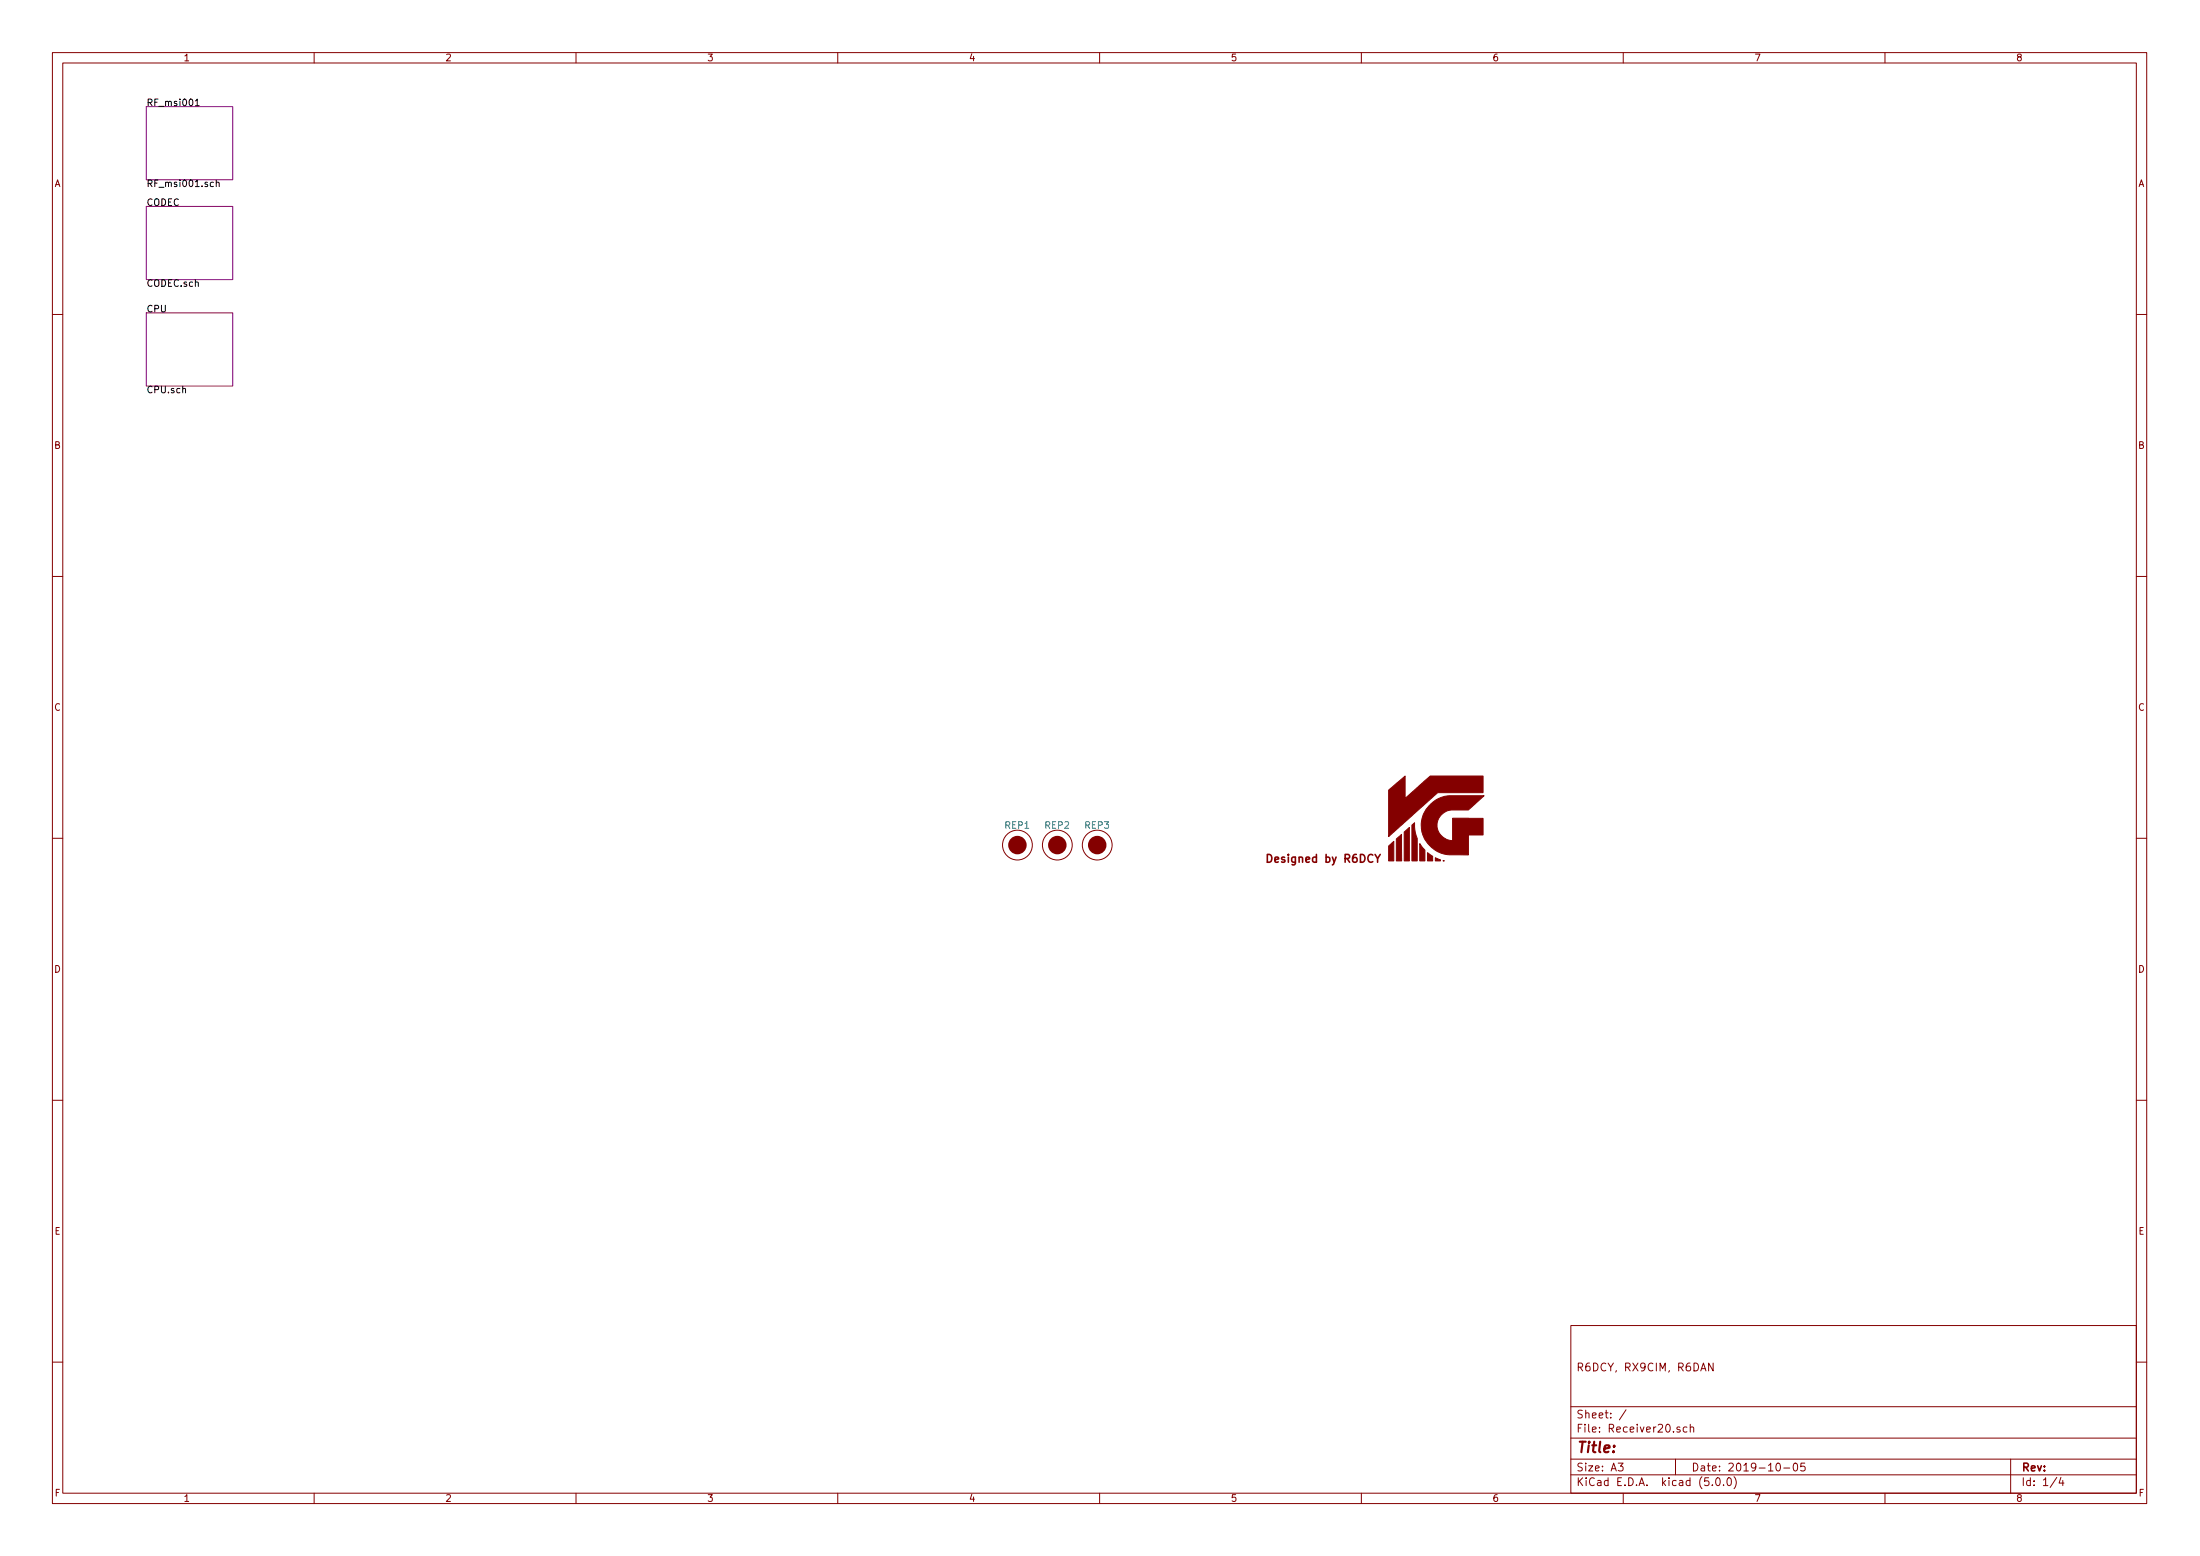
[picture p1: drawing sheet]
<svg xmlns="http://www.w3.org/2000/svg" width="420mm" height="297mm" viewBox="0 0 420 297" stroke-linecap="round" stroke-linejoin="round" font-family="sans-serif">
<g fill="none" stroke="#840000" stroke-width=".19">
<path d="M10 10h400v277h-400zM12 12h396v273.1h-396zM60 10v2M110 10v2M160 10v2M210 10v2M260 10v2M310 10v2M360 10v2M10 60h2M408 60h2M10 110h2"/>
<path d="M408 110h2M10 160h2M408 160h2M10 210h2M408 210h2M300 253h108v32.1h-108zM10 260h2M300 278.5h108M300 274.5h108M300 268.5h108M309 279.3h1l-.5 .6 .4 .1v.7l-.2 .1-.7-.1M310.5 269.1l-1.2 2"/>
<path d="M320 278.5v3M320.8 272.5a.37 .37 0 0 0-.6 .1l.1 .2 .5 .2 .1 .1-.2 .3-.5-.1M322.2 272.5l-.5-.1-.2 .3v.6l.2 .1 .5-.1M322.8 272.5h.1a.37 .37 0 0 1 .6 .1v.8M322.8 271.9v1.5M327.2 260.2v1.5l-.9-1.5v1.5M339.3 279.5l.2-.2a.86 .86 0 0 1 .2 1.5 .79 .79 0 0 1-.4-1.3zM342.6 279.5l.4-.2a.94 .94 0 0 1 0 1.5 .82 .82 0 0 1-.4-1.3zM344.7 279.3h-.7l-.1 .7 .2-.1h.5l.2 .3-.1 .5-.3 .1-.5-.1M384 278.5v6.6M408 260h2M60 285.1v1.9"/>
<path d="M110 285.1v1.9M160 285.1v1.9M210 285.1v1.9M260 285.1v1.9M300 281.5h108M310 285.1v1.9M327 283.5v.1M327.8 282.3l.2-.2a.86 .86 0 0 1 .2 1.5 .79 .79 0 0 1-.4-1.3zM329.2 283.5v.1M329.9 282.3l.4-.2a.94 .94 0 0 1 0 1.5 .82 .82 0 0 1-.4-1.3zM331.2 281.9a1.71 1.71 0 0 1 0 2.3M340.7 280.2h1.1"/>
<path d="M360 285.1v1.9M392.8 282l-1.3 2M393.6 282l-.4 1.1h1M394 282.6v1"/>
<circle cx="194.3" cy="161.3" r="2.84"/>
<circle cx="201.9" cy="161.3" r="2.84"/>
<circle cx="209.5" cy="161.3" r="2.84"/>
</g>
<path d="M27.9 20.4h16.5v13.9h-16.5zM27.9 39.4h16.5v14h-16.5zM27.9 59.7h16.5v14h-16.5z" fill="none" stroke="#840084" stroke-width=".19"/>
<path d="M37.3 19.3l.4-.4v1.3M37.3 20.2h.7M40.8 34.8h-.4l-.2 .2 .1 .6h.5M41.3 34.9l.2-.1h.3l.1 .8M41.3 34.4v1.2M34.9 74.3l.2-.1h.3v.8" fill="none" stroke="#000" stroke-width=".19"/>
<g fill="#840000" stroke="#840000" stroke-width=".19">
<path d="M275.6 164.3h.2z"/>
<path d="M268.2 158.8l1-.9v6.4h-1z"/>
<path d="M265.2 161.5l1-.9v3.7h-1z"/>
<path d="M266.7 160.2l1-.9v5h-1z"/>
<path d="M271.1 161l1 1.3v2h-1z"/>
<path d="M274.1 163.7l1 .4v.2h-1z"/>
<path d="M269.6 157.5l.6-.4v1.3l.5 1.6v4.3h-1.1z"/>
<path d="M272.6 162.8l1 .7v.8h-1z"/>
<path d="M265.2 150.8l3.2-2.7v4.3l4.8-4.3h10v3.2h-8.6l-9.4 8.4z"/>
<path d="M273 153.8a5.6 5.6 0 0 1 3.7-1.9h6.7l-3 2.7h-3.3a3.1 3.1 0 0 0-2.5 1.9 2.74 2.74 0 0 0 .8 3.1l.3 .3a2.57 2.57 0 0 0 1.7 .6v-4.3h5.8v3.2h-2.8v3.8h-1.8a7.1 7.1 0 0 1-4.1-.6 5.6 5.6 0 0 1-2.6-7.3z"/>
</g>
<path d="M242 163.1a.76 .76 0 0 1 .9 .8 .76 .76 0 0 1-.9 .7zM262.6 163.1l.5 .8 .5-.8" fill="none" stroke="#840000" stroke-width=".3"/>
<g fill="#840000" stroke="#840000" stroke-width=".99">
<circle cx="194.3" cy="161.3" r="1.27"/>
<circle cx="201.9" cy="161.3" r="1.27"/>
<circle cx="209.5" cy="161.3" r="1.27"/>
</g>
<text font-size="2.8" fill="#840000" x="301" y="277.3">Title:</text>
<g font-size="2.1" fill="#840000">
<text x="242.7" y="164.7">Designed by R6DCY</text>
<text x="301" y="261.8">R6DCY, RX9CIM, R6DAN</text>
<text x="301" y="273.5">File: Receiver20.sch</text>
<text x="301" y="270.8">Sheet: /</text>
<text x="301" y="280.9">Size: A3</text>
<text x="323" y="280.9">Date: 2019-10-05</text>
<text x="386" y="280.9">Rev:</text>
<text x="301" y="283.7">KiCad E.D.A. kicad (5.0.0)</text>
<text x="386" y="283.7">Id: 1/4</text>
</g>
<g font-size="1.8" fill="#840000">
<text x="35" y="11.7">1</text>
<text x="85" y="11.7">2</text>
<text x="135" y="11.7">3</text>
<text x="185" y="11.7">4</text>
<text x="235" y="11.7">5</text>
<text x="285" y="11.7">6</text>
<text x="335" y="11.7">7</text>
<text x="385" y="11.7">8</text>
<text x="10.4" y="35.7">A</text>
<text x="408.4" y="35.7">A</text>
<text x="10.4" y="85.7">B</text>
<text x="408.4" y="85.7">B</text>
<text x="10.4" y="135.7">C</text>
<text x="408.4" y="135.7">C</text>
<text x="10.4" y="185.7">D</text>
<text x="408.4" y="185.7">D</text>
<text x="10.4" y="235.7">E</text>
<text x="408.4" y="235.7">E</text>
<text x="10.5" y="285.7">F</text>
<text x="35" y="286.7">1</text>
<text x="85" y="286.7">2</text>
<text x="135" y="286.7">3</text>
<text x="185" y="286.7">4</text>
<text x="235" y="286.7">5</text>
<text x="285" y="286.7">6</text>
<text x="335" y="286.7">7</text>
<text x="385" y="286.7">8</text>
<text x="408.5" y="285.7">F</text>
</g>
<g font-size="1.8">
<text x="27.9" y="20.3">RF_msi001</text>
<text x="27.9" y="35.7">RF_msi001.sch</text>
<text x="27.9" y="39.3">CODEC</text>
<text x="27.9" y="59.6">CPU</text>
<text x="27.9" y="54.7">CODEC.sch</text>
<text x="27.9" y="75.1">CPU.sch</text>
</g>
<g font-size="1.8" fill="#008484">
<text x="192" y="158.2">REP1</text>
<text x="199.6" y="158.2">REP2</text>
<text x="207.2" y="158.2">REP3</text>
</g>
</svg>
